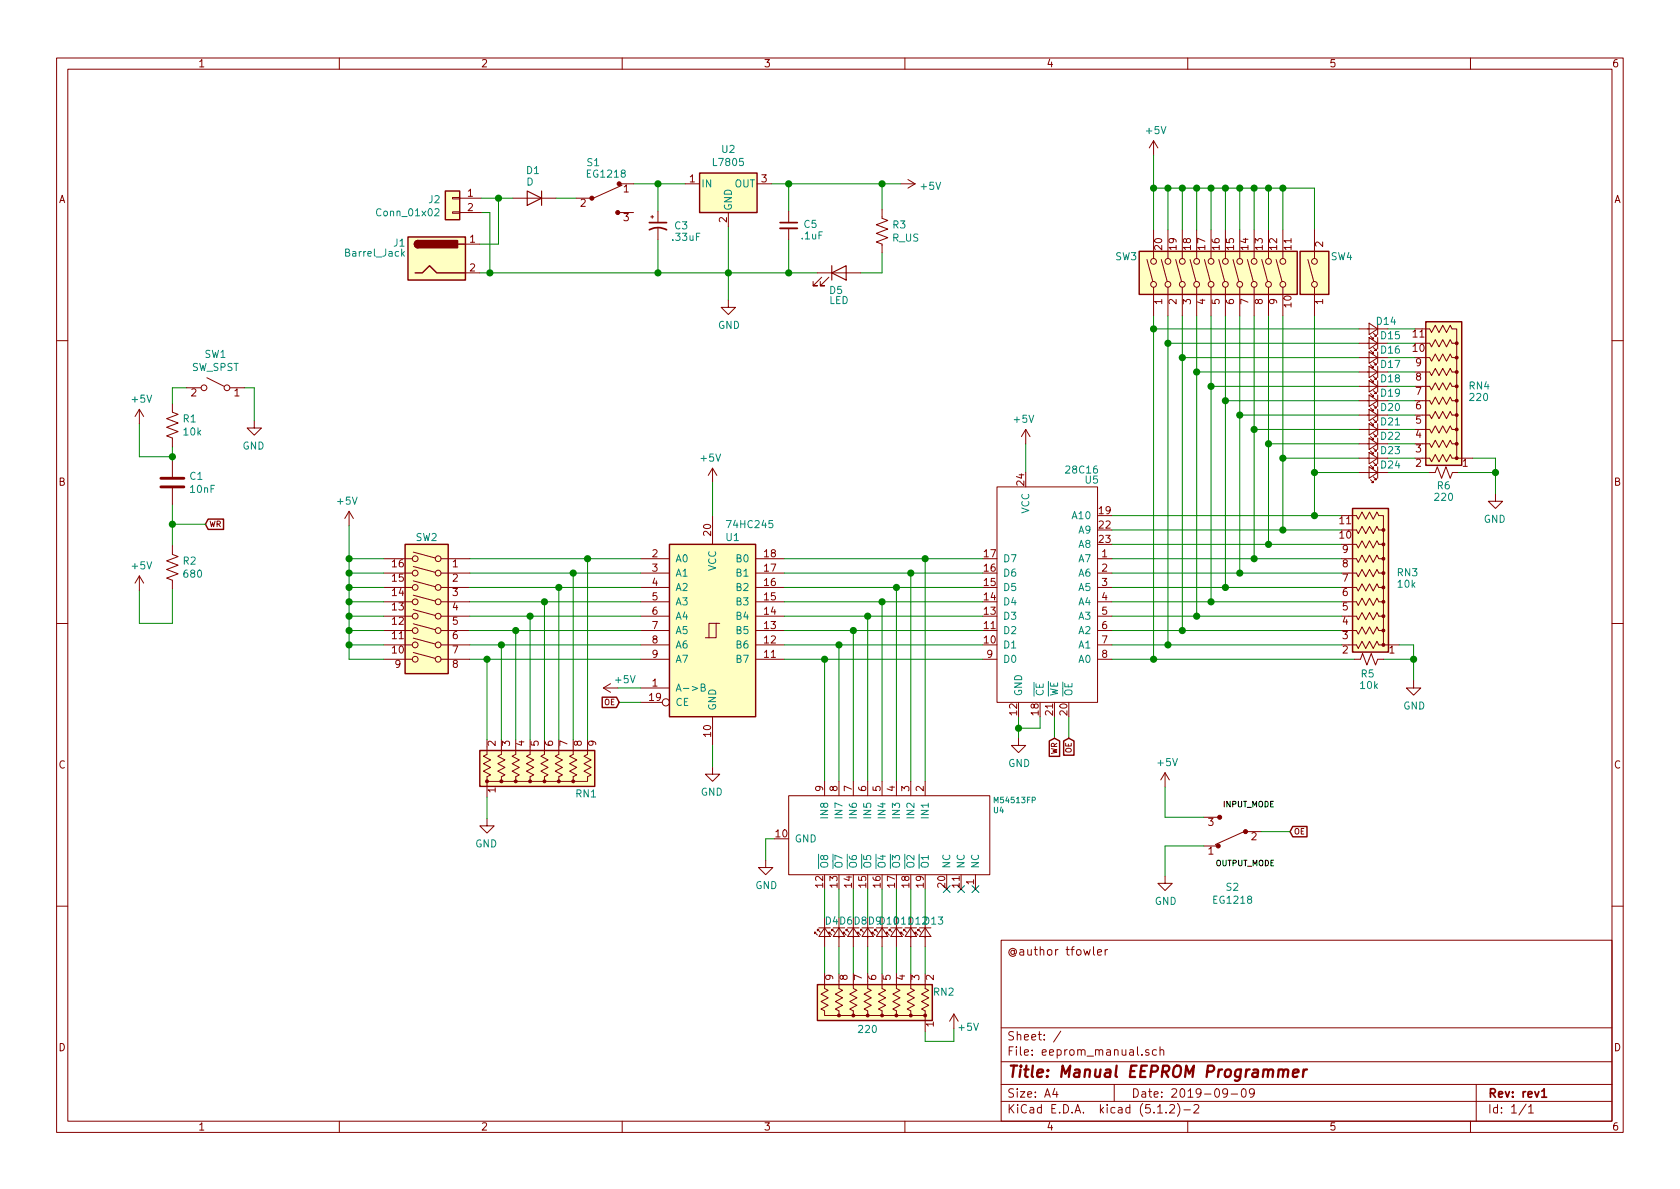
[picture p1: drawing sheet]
EESchema Schematic File Version 4
LIBS:eeprom_manual-cache
EELAYER 29 0
EELAYER END
$Descr A4 11693 8268
encoding utf-8
Sheet 1 1
Title "Manual EEPROM Programmer"
Date "2019-09-09"
Rev "rev1"
Comp ""
Comment1 ""
Comment2 ""
Comment3 ""
Comment4 "@author tfowler"
$EndDescr
Wire Wire Line
	9150 3280 9150 3580
Connection ~ 9150 3280
Wire Wire Line
	9150 2190 9150 3280
Wire Wire Line
	9150 3280 9460 3280
Wire Wire Line
	8930 3180 8930 3680
Connection ~ 8930 3180
Wire Wire Line
	8930 3180 9460 3180
Wire Wire Line
	8830 3080 8830 3780
Connection ~ 8830 3080
Wire Wire Line
	8830 3080 9460 3080
Wire Wire Line
	8730 2980 8730 3880
Connection ~ 8730 2980
Wire Wire Line
	8730 2980 9460 2980
Wire Wire Line
	8630 2880 8630 3980
Connection ~ 8630 2880
Wire Wire Line
	8630 2880 9460 2880
Wire Wire Line
	8530 2780 8530 4080
Connection ~ 8530 2780
Wire Wire Line
	8530 2780 9460 2780
Wire Wire Line
	8430 2680 8430 4180
Connection ~ 8430 2680
Wire Wire Line
	8430 2680 9460 2680
Wire Wire Line
	8330 2580 8330 4280
Connection ~ 8330 2580
Wire Wire Line
	8330 2190 8330 2580
Wire Wire Line
	8330 2580 9460 2580
Wire Wire Line
	8230 2480 8230 4380
Connection ~ 8230 2480
Wire Wire Line
	8230 2480 9460 2480
Wire Wire Line
	8130 2380 8130 4480
Connection ~ 8130 2380
Wire Wire Line
	8130 2380 9460 2380
Wire Wire Line
	8030 2280 8030 4580
Connection ~ 8030 2280
Wire Wire Line
	8030 2280 9460 2280
Wire Wire Line
	8930 2190 8930 3180
Wire Wire Line
	8830 2190 8830 3080
Wire Wire Line
	8730 2190 8730 2980
Wire Wire Line
	8630 2190 8630 2880
Wire Wire Line
	8530 2190 8530 2780
Wire Wire Line
	8430 2190 8430 2680
Wire Wire Line
	8230 2190 8230 2480
Wire Wire Line
	8130 2190 8130 2380
Wire Wire Line
	8030 2190 8030 2280
Connection ~ 10410 3280
Wire Wire Line
	10410 3180 10410 3280
Wire Wire Line
	10250 3180 10410 3180
Wire Wire Line
	9660 3180 9850 3180
Wire Wire Line
	9660 3080 9850 3080
Wire Wire Line
	9660 2980 9850 2980
$Comp
L Device:R_Network10_US RN4
U 1 1
P 10050 2680
F 0 "RN4" V 10050 2850 50  0000 L CNN
F 1 "220" V 9970 2850 50  0000 L CNN
F 2 "Resistor_THT:R_Array_SIP11" V 10625 2680 50  0001 C CNN
F 3 "http://www.vishay.com/docs/31509/csc.pdf" H 10050 2680 50  0001 C CNN
	1    10050 2680
	0    1    -1   0   
$EndComp
Wire Wire Line
	10410 3280 10410 3430
Wire Wire Line
	10150 3280 10410 3280
Wire Wire Line
	9660 3280 9950 3280
$Comp
L Device:R_Small_US R6
U 1 1
P 10050 3280
F 0 "R6" V 10140 3280 50  0000 C CNN
F 1 "220" V 10220 3280 50  0000 C CNN
F 2 "" H 10050 3280 50  0001 C CNN
F 3 "~" H 10050 3280 50  0001 C CNN
	1    10050 3280
	0    1    1    0   
$EndComp
$Comp
L Device:LED_Small D22
U 1 1
P 9560 3080
F 0 "D22" H 9440 3030 50  0000 C CNN
F 1 "RED" H 9560 3224 50  0001 C CNN
F 2 "" V 9560 3080 50  0001 C CNN
F 3 "~" V 9560 3080 50  0001 C CNN
	1    9560 3080
	-1   0    0    1   
$EndComp
$Comp
L Device:LED_Small D23
U 1 1
P 9560 3180
F 0 "D23" H 9440 3130 50  0000 C CNN
F 1 "RED" H 9560 3324 50  0001 C CNN
F 2 "" V 9560 3180 50  0001 C CNN
F 3 "~" V 9560 3180 50  0001 C CNN
	1    9560 3180
	-1   0    0    1   
$EndComp
$Comp
L Device:LED_Small D24
U 1 1
P 9560 3280
F 0 "D24" H 9440 3230 50  0000 C CNN
F 1 "RED" H 9560 3424 50  0001 C CNN
F 2 "" V 9560 3280 50  0001 C CNN
F 3 "~" V 9560 3280 50  0001 C CNN
	1    9560 3280
	-1   0    0    1   
$EndComp
Wire Wire Line
	9660 2880 9850 2880
$Comp
L Device:LED_Small D19
U 1 1
P 9560 2780
F 0 "D19" H 9440 2730 50  0000 C CNN
F 1 "RED" H 9560 2924 50  0001 C CNN
F 2 "" V 9560 2780 50  0001 C CNN
F 3 "~" V 9560 2780 50  0001 C CNN
	1    9560 2780
	-1   0    0    1   
$EndComp
$Comp
L Device:LED_Small D20
U 1 1
P 9560 2880
F 0 "D20" H 9440 2830 50  0000 C CNN
F 1 "RED" H 9560 3024 50  0001 C CNN
F 2 "" V 9560 2880 50  0001 C CNN
F 3 "~" V 9560 2880 50  0001 C CNN
	1    9560 2880
	-1   0    0    1   
$EndComp
$Comp
L Device:LED_Small D21
U 1 1
P 9560 2980
F 0 "D21" H 9440 2930 50  0000 C CNN
F 1 "RED" H 9560 3124 50  0001 C CNN
F 2 "" V 9560 2980 50  0001 C CNN
F 3 "~" V 9560 2980 50  0001 C CNN
	1    9560 2980
	-1   0    0    1   
$EndComp
$Comp
L power:GND #PWR019
U 1 1
P 10410 3430
F 0 "#PWR019" H 10410 3180 50  0001 C CNN
F 1 "GND" H 10415 3257 50  0000 C CNN
F 2 "" H 10410 3430 50  0001 C CNN
F 3 "" H 10410 3430 50  0001 C CNN
	1    10410 3430
	-1   0    0    -1  
$EndComp
$Comp
L Device:LED_Small D18
U 1 1
P 9560 2680
F 0 "D18" H 9440 2630 50  0000 C CNN
F 1 "RED" H 9560 2824 50  0001 C CNN
F 2 "" V 9560 2680 50  0001 C CNN
F 3 "~" V 9560 2680 50  0001 C CNN
	1    9560 2680
	-1   0    0    1   
$EndComp
$Comp
L Device:LED_Small D17
U 1 1
P 9560 2580
F 0 "D17" H 9440 2530 50  0000 C CNN
F 1 "RED" H 9560 2724 50  0001 C CNN
F 2 "" V 9560 2580 50  0001 C CNN
F 3 "~" V 9560 2580 50  0001 C CNN
	1    9560 2580
	-1   0    0    1   
$EndComp
$Comp
L Device:LED_Small D16
U 1 1
P 9560 2480
F 0 "D16" H 9440 2430 50  0000 C CNN
F 1 "RED" H 9560 2624 50  0001 C CNN
F 2 "" V 9560 2480 50  0001 C CNN
F 3 "~" V 9560 2480 50  0001 C CNN
	1    9560 2480
	-1   0    0    1   
$EndComp
$Comp
L Device:LED_Small D15
U 1 1
P 9560 2380
F 0 "D15" H 9440 2330 50  0000 C CNN
F 1 "RED" H 9560 2524 50  0001 C CNN
F 2 "" V 9560 2380 50  0001 C CNN
F 3 "~" V 9560 2380 50  0001 C CNN
	1    9560 2380
	-1   0    0    1   
$EndComp
$Comp
L Device:LED_Small D14
U 1 1
P 9560 2280
F 0 "D14" H 9470 2230 50  0000 C CNN
F 1 "RED" H 9560 2424 50  0001 C CNN
F 2 "" V 9560 2280 50  0001 C CNN
F 3 "~" V 9560 2280 50  0001 C CNN
	1    9560 2280
	-1   0    0    1   
$EndComp
Wire Wire Line
	9660 2280 9850 2280
Wire Wire Line
	9660 2380 9850 2380
Wire Wire Line
	9660 2480 9850 2480
Wire Wire Line
	9660 2580 9850 2580
Wire Wire Line
	9660 2680 9850 2680
Wire Wire Line
	9660 2780 9850 2780
$Comp
L power:+5V #PWR014
U 1 1
P 7140 3080
F 0 "#PWR014" H 7140 2930 50  0001 C CNN
F 1 "+5V" H 7155 3253 50  0000 C CNN
F 2 "" H 7140 3080 50  0001 C CNN
F 3 "" H 7140 3080 50  0001 C CNN
	1    7140 3080
	-1   0    0    -1  
$EndComp
Wire Wire Line
	7140 3280 7140 3080
$Comp
L power:+5V #PWR015
U 1 1
P 8030 1070
F 0 "#PWR015" H 8030 920 50  0001 C CNN
F 1 "+5V" H 8045 1243 50  0000 C CNN
F 2 "" H 8030 1070 50  0001 C CNN
F 3 "" H 8030 1070 50  0001 C CNN
	1    8030 1070
	1    0    0    -1  
$EndComp
Wire Wire Line
	8030 1300 8030 1070
Text GLabel 8980 5780 2    39   Input ~ 0
OE
Wire Wire Line
	8380 5680 8110 5680
Wire Wire Line
	8110 5470 8110 5680
$Comp
L dk_Slide_Switches:EG1218 S2
U 1 1
P 8580 5780
F 0 "S2" H 8580 6170 50  0000 C CNN
F 1 "EG1218" H 8580 6260 50  0000 C CNN
F 2 "digikey-footprints:Switch_Slide_11.6x4mm_EG1218" H 8780 5980 50  0001 L CNN
F 3 "http://spec_sheets.e-switch.com/specs/P040040.pdf" H 8780 6080 60  0001 L CNN
F 4 "EG1903-ND" H 8780 6180 60  0001 L CNN "Digi-Key_PN"
F 5 "EG1218" H 8780 6280 60  0001 L CNN "MPN"
F 6 "Switches" H 8780 6380 60  0001 L CNN "Category"
F 7 "Slide Switches" H 8780 6480 60  0001 L CNN "Family"
F 8 "http://spec_sheets.e-switch.com/specs/P040040.pdf" H 8780 6580 60  0001 L CNN "DK_Datasheet_Link"
F 9 "/product-detail/en/e-switch/EG1218/EG1903-ND/101726" H 8780 6680 60  0001 L CNN "DK_Detail_Page"
F 10 "SWITCH SLIDE SPDT 200MA 30V" H 8780 6780 60  0001 L CNN "Description"
F 11 "E-Switch" H 8780 6880 60  0001 L CNN "Manufacturer"
F 12 "Active" H 8780 6980 60  0001 L CNN "Status"
	1    8580 5780
	-1   0    0    1   
$EndComp
Wire Wire Line
	8380 5880 8110 5880
$Comp
L power:+5V #PWR016
U 1 1
P 8110 5470
F 0 "#PWR016" H 8110 5320 50  0001 C CNN
F 1 "+5V" H 8125 5643 50  0000 C CNN
F 2 "" H 8110 5470 50  0001 C CNN
F 3 "" H 8110 5470 50  0001 C CNN
	1    8110 5470
	1    0    0    -1  
$EndComp
Text Label 8460 6030 0    39   ~ 0
OUTPUT_MODE
Text Label 8510 5620 0    39   ~ 0
INPUT_MODE
Wire Wire Line
	8780 5780 8980 5780
$Comp
L power:GND #PWR017
U 1 1
P 8110 6090
F 0 "#PWR017" H 8110 5840 50  0001 C CNN
F 1 "GND" H 8115 5917 50  0000 C CNN
F 2 "" H 8110 6090 50  0001 C CNN
F 3 "" H 8110 6090 50  0001 C CNN
	1    8110 6090
	1    0    0    -1  
$EndComp
Wire Wire Line
	8110 6090 8110 5880
Wire Wire Line
	9840 4580 9840 4730
Connection ~ 9840 4580
Wire Wire Line
	9630 4580 9840 4580
Wire Wire Line
	9840 4480 9840 4580
Wire Wire Line
	9740 4480 9840 4480
Wire Wire Line
	7090 5060 7090 5130
Connection ~ 7090 5060
Wire Wire Line
	7240 5060 7090 5060
Wire Wire Line
	7240 4980 7240 5060
Wire Wire Line
	7090 4980 7090 5060
$Comp
L power:GND #PWR013
U 1 1
P 7090 5130
F 0 "#PWR013" H 7090 4880 50  0001 C CNN
F 1 "GND" H 7095 4957 50  0000 C CNN
F 2 "" H 7090 5130 50  0001 C CNN
F 3 "" H 7090 5130 50  0001 C CNN
	1    7090 5130
	1    0    0    -1  
$EndComp
Connection ~ 8930 1300
Wire Wire Line
	9150 1300 8930 1300
Wire Wire Line
	9150 1590 9150 1300
Wire Wire Line
	9150 3580 9340 3580
Connection ~ 9150 3580
Wire Wire Line
	7740 3580 9150 3580
Wire Wire Line
	8930 3680 7740 3680
Connection ~ 8930 3680
Wire Wire Line
	8830 3780 9340 3780
Connection ~ 8830 3780
Wire Wire Line
	7740 3780 8830 3780
Wire Wire Line
	8730 3880 9340 3880
Connection ~ 8730 3880
Wire Wire Line
	8630 3980 9340 3980
Connection ~ 8630 3980
Wire Wire Line
	7740 3980 8630 3980
Wire Wire Line
	8530 4080 9340 4080
Connection ~ 8530 4080
Wire Wire Line
	8430 4180 9340 4180
Connection ~ 8430 4180
Wire Wire Line
	8330 4280 9340 4280
Connection ~ 8330 4280
Wire Wire Line
	8230 4380 7740 4380
Connection ~ 8230 4380
Wire Wire Line
	8130 4480 9340 4480
Connection ~ 8130 4480
Wire Wire Line
	8030 4580 9430 4580
Connection ~ 8030 4580
Wire Wire Line
	7740 4580 8030 4580
$Comp
L Device:R_Small_US R5
U 1 1
P 9530 4580
F 0 "R5" V 9630 4570 50  0000 C CNN
F 1 "10k" V 9710 4580 50  0000 C CNN
F 2 "" H 9530 4580 50  0001 C CNN
F 3 "~" H 9530 4580 50  0001 C CNN
	1    9530 4580
	0    1    1    0   
$EndComp
Wire Wire Line
	7740 4480 8130 4480
Wire Wire Line
	9340 4380 8230 4380
Wire Wire Line
	7740 4280 8330 4280
Wire Wire Line
	7740 4180 8430 4180
Wire Wire Line
	7740 4080 8530 4080
Wire Wire Line
	7740 3880 8730 3880
Wire Wire Line
	9340 3680 8930 3680
$Comp
L Device:R_Network10_US RN3
U 1 1
P 9540 3980
F 0 "RN3" V 9540 4160 50  0000 L CNN
F 1 "10k" V 9460 4160 50  0000 L CNN
F 2 "Resistor_THT:R_Array_SIP11" V 10115 3980 50  0001 C CNN
F 3 "http://www.vishay.com/docs/31509/csc.pdf" H 9540 3980 50  0001 C CNN
	1    9540 3980
	0    1    -1   0   
$EndComp
$Comp
L Switch:SW_DIP_x10 SW3
U 1 1
P 8530 1890
F 0 "SW3" V 8640 2580 50  0000 C CNN
F 1 "SW_DIP_x10" H 8520 1350 50  0001 C CNN
F 2 "" H 8530 1890 50  0001 C CNN
F 3 "~" H 8530 1890 50  0001 C CNN
	1    8530 1890
	0    -1   -1   0   
$EndComp
$Comp
L Switch:SW_DIP_x01 SW4
U 1 1
P 9150 1890
F 0 "SW4" V 9260 1700 50  0000 C CNN
F 1 "SW_DIP_x01" H 9160 2040 50  0001 C CNN
F 2 "" H 9150 1890 50  0001 C CNN
F 3 "~" H 9150 1890 50  0001 C CNN
	1    9150 1890
	0    -1   -1   0   
$EndComp
Connection ~ 8030 1300
Wire Wire Line
	8930 1590 8930 1300
Wire Wire Line
	8530 1300 8630 1300
Connection ~ 8530 1300
Wire Wire Line
	8630 1300 8730 1300
Connection ~ 8630 1300
Wire Wire Line
	8730 1300 8830 1300
Connection ~ 8730 1300
Wire Wire Line
	8830 1300 8930 1300
Connection ~ 8830 1300
Wire Wire Line
	8830 1590 8830 1300
Wire Wire Line
	8730 1590 8730 1300
Wire Wire Line
	8630 1590 8630 1300
Wire Wire Line
	8530 1590 8530 1300
Wire Wire Line
	8330 1300 8430 1300
Connection ~ 8330 1300
Wire Wire Line
	8430 1300 8530 1300
Connection ~ 8430 1300
Wire Wire Line
	8430 1590 8430 1300
Wire Wire Line
	8330 1590 8330 1300
Wire Wire Line
	8230 1300 8330 1300
Connection ~ 8230 1300
Wire Wire Line
	8230 1590 8230 1300
Wire Wire Line
	8130 1300 8230 1300
Connection ~ 8130 1300
Wire Wire Line
	8130 1590 8130 1300
Wire Wire Line
	8030 1300 8130 1300
Wire Wire Line
	8030 1590 8030 1300
Wire Wire Line
	7440 4980 7440 5130
Text GLabel 7440 5130 3    39   Input ~ 0
OE
Wire Wire Line
	7340 4980 7340 5130
Text GLabel 7340 5130 3    39   Input ~ 0
WR
$Comp
L power:GND #PWR018
U 1 1
P 9840 4730
F 0 "#PWR018" H 9840 4480 50  0001 C CNN
F 1 "GND" H 9845 4557 50  0000 C CNN
F 2 "" H 9840 4730 50  0001 C CNN
F 3 "" H 9840 4730 50  0001 C CNN
	1    9840 4730
	1    0    0    -1  
$EndComp
$Comp
L eeprom_manual:AT28C16 U5
U 1 1
P 7290 4080
F 0 "U5" H 7600 4830 50  0000 C CNN
F 1 "28C16" H 7530 4900 50  0000 C CNN
F 2 "" H 7540 4080 50  0001 C CNN
F 3 "" H 7540 4080 50  0001 C CNN
	1    7290 4080
	1    0    0    -1  
$EndComp
$Comp
L power:GND #PWR03
U 1 1
P 1770 2920
F 0 "#PWR03" H 1770 2670 50  0001 C CNN
F 1 "GND" H 1775 2747 50  0000 C CNN
F 2 "" H 1770 2920 50  0001 C CNN
F 3 "" H 1770 2920 50  0001 C CNN
	1    1770 2920
	-1   0    0    -1  
$EndComp
Wire Wire Line
	1700 2690 1770 2690
Wire Wire Line
	1200 2690 1300 2690
$Comp
L Switch:SW_SPST SW1
U 1 1
P 1500 2690
F 0 "SW1" H 1500 2925 50  0000 C CNN
F 1 "SW_SPST" H 1500 2834 50  0000 C CNN
F 2 "" H 1500 2690 50  0001 C CNN
F 3 "~" H 1500 2690 50  0001 C CNN
	1    1500 2690
	-1   0    0    -1  
$EndComp
Wire Wire Line
	1200 4090 1200 4330
Wire Wire Line
	1200 3500 1200 3640
Text GLabel 1430 3640 2    39   Input ~ 0
WR
Wire Wire Line
	1430 3640 1200 3640
Connection ~ 1200 3640
Wire Wire Line
	1200 3640 1200 3790
Wire Wire Line
	970  3170 970  2940
$Comp
L power:+5V #PWR01
U 1 1
P 970 2940
F 0 "#PWR01" H 970 2790 50  0001 C CNN
F 1 "+5V" H 985 3113 50  0000 C CNN
F 2 "" H 970 2940 50  0001 C CNN
F 3 "" H 970 2940 50  0001 C CNN
	1    970  2940
	1    0    0    -1  
$EndComp
Wire Wire Line
	1200 3100 1200 3170
$Comp
L Device:R_US R1
U 1 1
P 1200 2950
F 0 "R1" H 1268 2996 50  0000 L CNN
F 1 "10k" H 1268 2905 50  0000 L CNN
F 2 "" V 1240 2940 50  0001 C CNN
F 3 "~" H 1200 2950 50  0001 C CNN
	1    1200 2950
	1    0    0    -1  
$EndComp
$Comp
L Device:R_US R2
U 1 1
P 1200 3940
F 0 "R2" H 1268 3986 50  0000 L CNN
F 1 "680" H 1268 3895 50  0000 L CNN
F 2 "" V 1240 3930 50  0001 C CNN
F 3 "~" H 1200 3940 50  0001 C CNN
	1    1200 3940
	1    0    0    -1  
$EndComp
Wire Wire Line
	1200 2690 1200 2800
Wire Wire Line
	1770 2690 1770 2920
$Comp
L Device:C C1
U 1 1
P 1200 3350
F 0 "C1" H 1315 3396 50  0000 L CNN
F 1 "10nF" H 1315 3305 50  0000 L CNN
F 2 "" H 1238 3200 50  0001 C CNN
F 3 "~" H 1200 3350 50  0001 C CNN
	1    1200 3350
	1    0    0    -1  
$EndComp
Wire Wire Line
	970  3170 1200 3170
Connection ~ 1200 3170
Wire Wire Line
	1200 3170 1200 3200
Wire Wire Line
	970  4330 970  4100
$Comp
L power:+5V #PWR02
U 1 1
P 970 4100
F 0 "#PWR02" H 970 3950 50  0001 C CNN
F 1 "+5V" H 985 4273 50  0000 C CNN
F 2 "" H 970 4100 50  0001 C CNN
F 3 "" H 970 4100 50  0001 C CNN
	1    970  4100
	1    0    0    -1  
$EndComp
Wire Wire Line
	970  4330 1200 4330
$Comp
L Switch:SW_DIP_x08 SW2
U 1 1
P 2970 4280
F 0 "SW2" H 2970 4830 50  0000 C CNN
F 1 "SW_DIP_x08" V 2970 3650 50  0001 C CNN
F 2 "" H 2970 4280 50  0001 C CNN
F 3 "~" H 2970 4280 50  0001 C CNN
	1    2970 4280
	-1   0    0    -1  
$EndComp
$Comp
L 74xx:74HC245 U1
U 1 1
P 4960 4380
F 0 "U1" H 5100 5030 50  0000 C CNN
F 1 "74HC245" H 5220 5120 50  0000 C CNN
F 2 "" H 4960 4380 50  0001 C CNN
F 3 "http://www.ti.com/lit/gpn/sn74HC245" H 4960 4380 50  0001 C CNN
	1    4960 4380
	1    0    0    -1  
$EndComp
Wire Wire Line
	4460 4880 4310 4880
Text GLabel 4310 4880 0    39   Input ~ 0
OE
$Comp
L power:+5V #PWR07
U 1 1
P 4960 3350
F 0 "#PWR07" H 4960 3200 50  0001 C CNN
F 1 "+5V" H 4975 3523 50  0000 C CNN
F 2 "" H 4960 3350 50  0001 C CNN
F 3 "" H 4960 3350 50  0001 C CNN
	1    4960 3350
	-1   0    0    -1  
$EndComp
Wire Wire Line
	4960 3580 4960 3350
$Comp
L power:GND #PWR08
U 1 1
P 4960 5330
F 0 "#PWR08" H 4960 5080 50  0001 C CNN
F 1 "GND" H 4965 5157 50  0000 C CNN
F 2 "" H 4960 5330 50  0001 C CNN
F 3 "" H 4960 5330 50  0001 C CNN
	1    4960 5330
	-1   0    0    -1  
$EndComp
Wire Wire Line
	4960 5180 4960 5330
$Comp
L Device:R_Network08_US RN1
U 1 1
P 3790 5340
F 0 "RN1" H 4080 5520 50  0000 C CNN
F 1 "R_VALUE" V 4190 5350 50  0001 C CNN
F 2 "Resistor_THT:R_Array_SIP9" V 4265 5340 50  0001 C CNN
F 3 "http://www.vishay.com/docs/31509/csc.pdf" H 3790 5340 50  0001 C CNN
	1    3790 5340
	1    0    0    1   
$EndComp
Wire Wire Line
	6440 7240 6640 7240
Wire Wire Line
	6640 7240 6640 7150
$Comp
L power:+5V #PWR012
U 1 1
P 6640 7150
F 0 "#PWR012" H 6640 7000 50  0001 C CNN
F 1 "+5V" H 6740 7160 50  0000 C CNN
F 2 "" H 6640 7150 50  0001 C CNN
F 3 "" H 6640 7150 50  0001 C CNN
	1    6640 7150
	1    0    0    -1  
$EndComp
Wire Wire Line
	6440 7170 6440 7240
Wire Wire Line
	5740 6580 5740 6770
Wire Wire Line
	5840 6580 5840 6770
Wire Wire Line
	5940 6580 5940 6770
Wire Wire Line
	6040 6580 6040 6770
Wire Wire Line
	6140 6580 6140 6770
Wire Wire Line
	6240 6580 6240 6770
Wire Wire Line
	6340 6580 6340 6770
Wire Wire Line
	6440 6580 6440 6770
$Comp
L Device:LED_Small D4
U 1 1
P 5740 6480
F 0 "D4" V 5660 6430 50  0000 C CNN
F 1 "RED" H 5740 6624 50  0001 C CNN
F 2 "" V 5740 6480 50  0001 C CNN
F 3 "~" V 5740 6480 50  0001 C CNN
	1    5740 6480
	0    -1   1    0   
$EndComp
$Comp
L Device:LED_Small D6
U 1 1
P 5840 6480
F 0 "D6" V 5760 6430 50  0000 C CNN
F 1 "RED" H 5840 6624 50  0001 C CNN
F 2 "" V 5840 6480 50  0001 C CNN
F 3 "~" V 5840 6480 50  0001 C CNN
	1    5840 6480
	0    -1   1    0   
$EndComp
$Comp
L Device:LED_Small D8
U 1 1
P 5940 6480
F 0 "D8" V 5860 6430 50  0000 C CNN
F 1 "RED" H 5940 6624 50  0001 C CNN
F 2 "" V 5940 6480 50  0001 C CNN
F 3 "~" V 5940 6480 50  0001 C CNN
	1    5940 6480
	0    -1   1    0   
$EndComp
$Comp
L Device:LED_Small D9
U 1 1
P 6040 6480
F 0 "D9" V 5960 6430 50  0000 C CNN
F 1 "RED" H 6040 6624 50  0001 C CNN
F 2 "" V 6040 6480 50  0001 C CNN
F 3 "~" V 6040 6480 50  0001 C CNN
	1    6040 6480
	0    -1   1    0   
$EndComp
$Comp
L Device:LED_Small D10
U 1 1
P 6140 6480
F 0 "D10" V 6060 6430 50  0000 C CNN
F 1 "RED" H 6140 6624 50  0001 C CNN
F 2 "" V 6140 6480 50  0001 C CNN
F 3 "~" V 6140 6480 50  0001 C CNN
	1    6140 6480
	0    -1   1    0   
$EndComp
$Comp
L Device:LED_Small D11
U 1 1
P 6240 6480
F 0 "D11" V 6160 6430 50  0000 C CNN
F 1 "RED" H 6240 6624 50  0001 C CNN
F 2 "" V 6240 6480 50  0001 C CNN
F 3 "~" V 6240 6480 50  0001 C CNN
	1    6240 6480
	0    -1   1    0   
$EndComp
$Comp
L Device:LED_Small D12
U 1 1
P 6340 6480
F 0 "D12" V 6260 6430 50  0000 C CNN
F 1 "RED" H 6340 6624 50  0001 C CNN
F 2 "" V 6340 6480 50  0001 C CNN
F 3 "~" V 6340 6480 50  0001 C CNN
	1    6340 6480
	0    -1   1    0   
$EndComp
$Comp
L Device:LED_Small D13
U 1 1
P 6440 6480
F 0 "D13" V 6360 6420 50  0000 C CNN
F 1 "RED" H 6440 6624 50  0001 C CNN
F 2 "" V 6440 6480 50  0001 C CNN
F 3 "~" V 6440 6480 50  0001 C CNN
	1    6440 6480
	0    -1   1    0   
$EndComp
Wire Wire Line
	5740 5430 5740 4580
Wire Wire Line
	5840 5430 5840 4480
Wire Wire Line
	5940 5430 5940 4380
Wire Wire Line
	6040 5430 6040 4280
Wire Wire Line
	6140 5430 6140 4180
Wire Wire Line
	6240 5430 6240 4080
Wire Wire Line
	6340 5430 6340 3980
Wire Wire Line
	6440 5430 6440 3880
NoConn ~ 6790 6180
NoConn ~ 6690 6180
NoConn ~ 6590 6180
Wire Wire Line
	5330 5830 5390 5830
Wire Wire Line
	5330 5830 5330 5980
$Comp
L power:GND #PWR010
U 1 1
P 5330 5980
F 0 "#PWR010" H 5330 5730 50  0001 C CNN
F 1 "GND" H 5335 5807 50  0000 C CNN
F 2 "" H 5330 5980 50  0001 C CNN
F 3 "" H 5330 5980 50  0001 C CNN
	1    5330 5980
	1    0    0    -1  
$EndComp
$Comp
L eeprom_manual:M54513FP U4
U 1 1
P 6190 5830
F 0 "U4" V 5990 6550 39  0000 L CNN
F 1 "M54513FP" V 5920 6550 39  0000 L CNN
F 2 "" H 5990 5530 39  0001 C CNN
F 3 "" H 5990 5530 39  0001 C CNN
	1    6190 5830
	0    1    1    0   
$EndComp
Wire Wire Line
	6440 6380 6440 6180
Wire Wire Line
	6340 6380 6340 6180
Wire Wire Line
	6240 6380 6240 6180
Wire Wire Line
	6140 6380 6140 6180
Wire Wire Line
	6040 6380 6040 6180
Wire Wire Line
	5940 6380 5940 6180
Wire Wire Line
	5840 6380 5840 6180
Wire Wire Line
	5740 6380 5740 6180
$Comp
L Device:R_Network08_US RN2
U 1 1
P 6040 6970
F 0 "RN2" H 5510 6900 50  0000 C CNN
F 1 "220" H 6040 7160 50  0000 C CNN
F 2 "Resistor_THT:R_Array_SIP9" V 6515 6970 50  0001 C CNN
F 3 "http://www.vishay.com/docs/31509/csc.pdf" H 6040 6970 50  0001 C CNN
	1    6040 6970
	-1   0    0    1   
$EndComp
Wire Wire Line
	5460 4180 6140 4180
Wire Wire Line
	5460 4380 5940 4380
Wire Wire Line
	5460 4580 5740 4580
Wire Wire Line
	5460 3980 6340 3980
Wire Wire Line
	5460 4080 6240 4080
Wire Wire Line
	5460 4280 6040 4280
Wire Wire Line
	5460 4480 5840 4480
Wire Wire Line
	5460 3880 6440 3880
Connection ~ 5740 4580
Wire Wire Line
	5740 4580 6840 4580
Connection ~ 5840 4480
Wire Wire Line
	5840 4480 6840 4480
Connection ~ 5940 4380
Wire Wire Line
	5940 4380 6840 4380
Connection ~ 6040 4280
Wire Wire Line
	6040 4280 6840 4280
Connection ~ 6140 4180
Wire Wire Line
	6140 4180 6840 4180
Connection ~ 6240 4080
Wire Wire Line
	6240 4080 6840 4080
Connection ~ 6340 3980
Wire Wire Line
	6340 3980 6840 3980
Connection ~ 6440 3880
Wire Wire Line
	6440 3880 6840 3880
$Comp
L power:+5V #PWR06
U 1 1
P 4300 4780
F 0 "#PWR06" H 4300 4630 50  0001 C CNN
F 1 "+5V" V 4240 4730 50  0000 C CNN
F 2 "" H 4300 4780 50  0001 C CNN
F 3 "" H 4300 4780 50  0001 C CNN
	1    4300 4780
	0    -1   1    0   
$EndComp
Wire Wire Line
	4300 4780 4460 4780
Wire Wire Line
	3270 4580 3390 4580
Wire Wire Line
	3270 4480 3490 4480
Wire Wire Line
	3270 4380 3590 4380
Wire Wire Line
	3270 4180 3790 4180
Wire Wire Line
	3270 4080 3890 4080
Wire Wire Line
	3270 3980 3990 3980
Wire Wire Line
	3270 3880 4090 3880
Wire Wire Line
	3390 5140 3390 4580
Connection ~ 3390 4580
Wire Wire Line
	3390 4580 4460 4580
Wire Wire Line
	3490 5140 3490 4480
Connection ~ 3490 4480
Wire Wire Line
	3490 4480 4460 4480
Wire Wire Line
	3590 5140 3590 4380
Connection ~ 3590 4380
Wire Wire Line
	3590 4380 4460 4380
Wire Wire Line
	3690 5140 3690 4280
Wire Wire Line
	3270 4280 3690 4280
Connection ~ 3690 4280
Wire Wire Line
	3690 4280 4460 4280
Wire Wire Line
	3790 5140 3790 4180
Connection ~ 3790 4180
Wire Wire Line
	3790 4180 4460 4180
Wire Wire Line
	3890 5140 3890 4080
Connection ~ 3890 4080
Wire Wire Line
	3890 4080 4460 4080
Wire Wire Line
	3990 5140 3990 3980
Connection ~ 3990 3980
Wire Wire Line
	3990 3980 4460 3980
Wire Wire Line
	4090 5140 4090 3880
Connection ~ 4090 3880
Wire Wire Line
	4090 3880 4460 3880
$Comp
L power:GND #PWR05
U 1 1
P 3390 5690
F 0 "#PWR05" H 3390 5440 50  0001 C CNN
F 1 "GND" H 3395 5517 50  0000 C CNN
F 2 "" H 3390 5690 50  0001 C CNN
F 3 "" H 3390 5690 50  0001 C CNN
	1    3390 5690
	-1   0    0    -1  
$EndComp
Wire Wire Line
	3390 5540 3390 5690
$Comp
L power:+5V #PWR04
U 1 1
P 2430 3650
F 0 "#PWR04" H 2430 3500 50  0001 C CNN
F 1 "+5V" H 2445 3823 50  0000 C CNN
F 2 "" H 2430 3650 50  0001 C CNN
F 3 "" H 2430 3650 50  0001 C CNN
	1    2430 3650
	-1   0    0    -1  
$EndComp
Wire Wire Line
	2430 4580 2670 4580
Wire Wire Line
	2430 3650 2430 3880
Wire Wire Line
	2670 4480 2430 4480
Connection ~ 2430 4480
Wire Wire Line
	2430 4480 2430 4580
Wire Wire Line
	2670 4380 2430 4380
Connection ~ 2430 4380
Wire Wire Line
	2430 4380 2430 4480
Wire Wire Line
	2670 4280 2430 4280
Connection ~ 2430 4280
Wire Wire Line
	2430 4280 2430 4380
Wire Wire Line
	2670 4180 2430 4180
Connection ~ 2430 4180
Wire Wire Line
	2430 4180 2430 4280
Wire Wire Line
	2670 4080 2430 4080
Connection ~ 2430 4080
Wire Wire Line
	2430 4080 2430 4180
Wire Wire Line
	2670 3980 2430 3980
Connection ~ 2430 3980
Wire Wire Line
	2430 3980 2430 4080
Wire Wire Line
	2670 3880 2430 3880
Connection ~ 2430 3880
Wire Wire Line
	2430 3880 2430 3980
Wire Wire Line
	5070 1890 5490 1890
Wire Wire Line
	5370 1270 5490 1270
Wire Wire Line
	5490 1890 5690 1890
Connection ~ 5490 1890
Wire Wire Line
	5490 1270 6140 1270
Connection ~ 5490 1270
Wire Wire Line
	4580 1890 5070 1890
Wire Wire Line
	4580 1270 4770 1270
Connection ~ 4580 1890
Connection ~ 4580 1270
Wire Wire Line
	6140 1750 6140 1890
Wire Wire Line
	6140 1270 6140 1450
Wire Wire Line
	5490 1660 5490 1890
Wire Wire Line
	5070 1570 5070 1890
Connection ~ 5070 1890
Wire Wire Line
	5070 1890 5070 2080
Wire Wire Line
	4580 1660 4580 1890
Wire Wire Line
	3410 1890 4580 1890
Connection ~ 3410 1890
Wire Wire Line
	3410 1470 3410 1890
Connection ~ 3470 1370
Wire Wire Line
	3470 1370 3570 1370
Wire Wire Line
	3470 1370 3470 1690
Wire Wire Line
	3350 1370 3470 1370
Wire Wire Line
	3340 1890 3410 1890
Wire Wire Line
	3350 1470 3410 1470
Wire Wire Line
	3470 1690 3340 1690
Wire Wire Line
	3870 1370 4010 1370
Wire Wire Line
	4410 1270 4580 1270
$Comp
L dk_Slide_Switches:EG1218 S1
U 1 1
P 4210 1370
F 0 "S1" H 4130 1620 50  0000 C CNN
F 1 "EG1218" H 4220 1540 50  0000 C CNN
F 2 "digikey-footprints:Switch_Slide_11.6x4mm_EG1218" H 4410 1570 50  0001 L CNN
F 3 "http://spec_sheets.e-switch.com/specs/P040040.pdf" H 4410 1670 60  0001 L CNN
F 4 "EG1903-ND" H 4410 1770 60  0001 L CNN "Digi-Key_PN"
F 5 "EG1218" H 4410 1870 60  0001 L CNN "MPN"
F 6 "Switches" H 4410 1970 60  0001 L CNN "Category"
F 7 "Slide Switches" H 4410 2070 60  0001 L CNN "Family"
F 8 "http://spec_sheets.e-switch.com/specs/P040040.pdf" H 4410 2170 60  0001 L CNN "DK_Datasheet_Link"
F 9 "/product-detail/en/e-switch/EG1218/EG1903-ND/101726" H 4410 2270 60  0001 L CNN "DK_Detail_Page"
F 10 "SWITCH SLIDE SPDT 200MA 30V" H 4410 2370 60  0001 L CNN "Description"
F 11 "E-Switch" H 4410 2470 60  0001 L CNN "Manufacturer"
F 12 "Active" H 4410 2570 60  0001 L CNN "Status"
	1    4210 1370
	1    0    0    -1  
$EndComp
$Comp
L Connector_Generic:Conn_01x02 J2
U 1 1
P 3150 1370
F 0 "J2" H 3230 1362 50  0000 L CNN
F 1 "Conn_01x02" H 3230 1271 50  0000 L CNN
F 2 "" H 3150 1370 50  0001 C CNN
F 3 "~" H 3150 1370 50  0001 C CNN
	1    3150 1370
	-1   0    0    -1  
$EndComp
$Comp
L Device:D D1
U 1 1
P 3720 1370
F 0 "D1" H 3730 1180 50  0000 C CNN
F 1 "D" H 3750 1260 50  0000 C CNN
F 2 "" H 3720 1370 50  0001 C CNN
F 3 "~" H 3720 1370 50  0001 C CNN
	1    3720 1370
	-1   0    0    1   
$EndComp
Connection ~ 6140 1270
Wire Wire Line
	5990 1890 6140 1890
$Comp
L Device:LED D5
U 1 1
P 5840 1890
F 0 "D5" H 5820 1770 50  0000 C CNN
F 1 "LED" H 5840 1700 50  0000 C CNN
F 2 "" H 5840 1890 50  0001 C CNN
F 3 "~" H 5840 1890 50  0001 C CNN
	1    5840 1890
	1    0    0    -1  
$EndComp
$Comp
L Device:R_US R3
U 1 1
P 6140 1600
F 0 "R3" H 6208 1646 50  0000 L CNN
F 1 "R_US" H 6208 1555 50  0000 L CNN
F 2 "" V 6180 1590 50  0001 C CNN
F 3 "~" H 6140 1600 50  0001 C CNN
	1    6140 1600
	1    0    0    -1  
$EndComp
$Comp
L Device:CP1_Small C3
U 1 1
P 4580 1560
F 0 "C3" H 4690 1560 50  0000 L CNN
F 1 ".33uF" H 4670 1480 50  0000 L CNN
F 2 "" H 4580 1560 50  0001 C CNN
F 3 "~" H 4580 1560 50  0001 C CNN
	1    4580 1560
	1    0    0    -1  
$EndComp
Wire Wire Line
	6140 1270 6270 1270
Wire Wire Line
	5490 1460 5490 1270
Wire Wire Line
	4580 1460 4580 1270
$Comp
L Device:C_Small C5
U 1 1
P 5490 1560
F 0 "C5" H 5590 1570 50  0000 L CNN
F 1 ".1uF" H 5570 1490 50  0000 L CNN
F 2 "" H 5490 1560 50  0001 C CNN
F 3 "~" H 5490 1560 50  0001 C CNN
	1    5490 1560
	1    0    0    -1  
$EndComp
$Comp
L power:+5V #PWR011
U 1 1
P 6270 1270
F 0 "#PWR011" H 6270 1120 50  0001 C CNN
F 1 "+5V" V 6285 1398 50  0000 L CNN
F 2 "" H 6270 1270 50  0001 C CNN
F 3 "" H 6270 1270 50  0001 C CNN
	1    6270 1270
	0    1    1    0   
$EndComp
$Comp
L Regulator_Linear:L7805 U2
U 1 1
P 5070 1270
F 0 "U2" H 5070 1512 50  0000 C CNN
F 1 "L7805" H 5070 1421 50  0000 C CNN
F 2 "" H 5095 1120 50  0001 L CIN
F 3 "http://www.st.com/content/ccc/resource/technical/document/datasheet/41/4f/b3/b0/12/d4/47/88/CD00000444.pdf/files/CD00000444.pdf/jcr:content/translations/en.CD00000444.pdf" H 5070 1220 50  0001 C CNN
	1    5070 1270
	1    0    0    -1  
$EndComp
$Comp
L power:GND #PWR09
U 1 1
P 5070 2080
F 0 "#PWR09" H 5070 1830 50  0001 C CNN
F 1 "GND" H 5075 1907 50  0000 C CNN
F 2 "" H 5070 2080 50  0001 C CNN
F 3 "" H 5070 2080 50  0001 C CNN
	1    5070 2080
	1    0    0    -1  
$EndComp
$Comp
L Connector:Barrel_Jack J1
U 1 1
P 3040 1790
F 0 "J1" H 2780 1900 50  0000 C CNN
F 1 "Barrel_Jack" H 2610 1830 50  0000 C CNN
F 2 "" H 3090 1750 50  0001 C CNN
F 3 "~" H 3090 1750 50  0001 C CNN
	1    3040 1790
	1    0    0    -1  
$EndComp
$EndSCHEMATC
